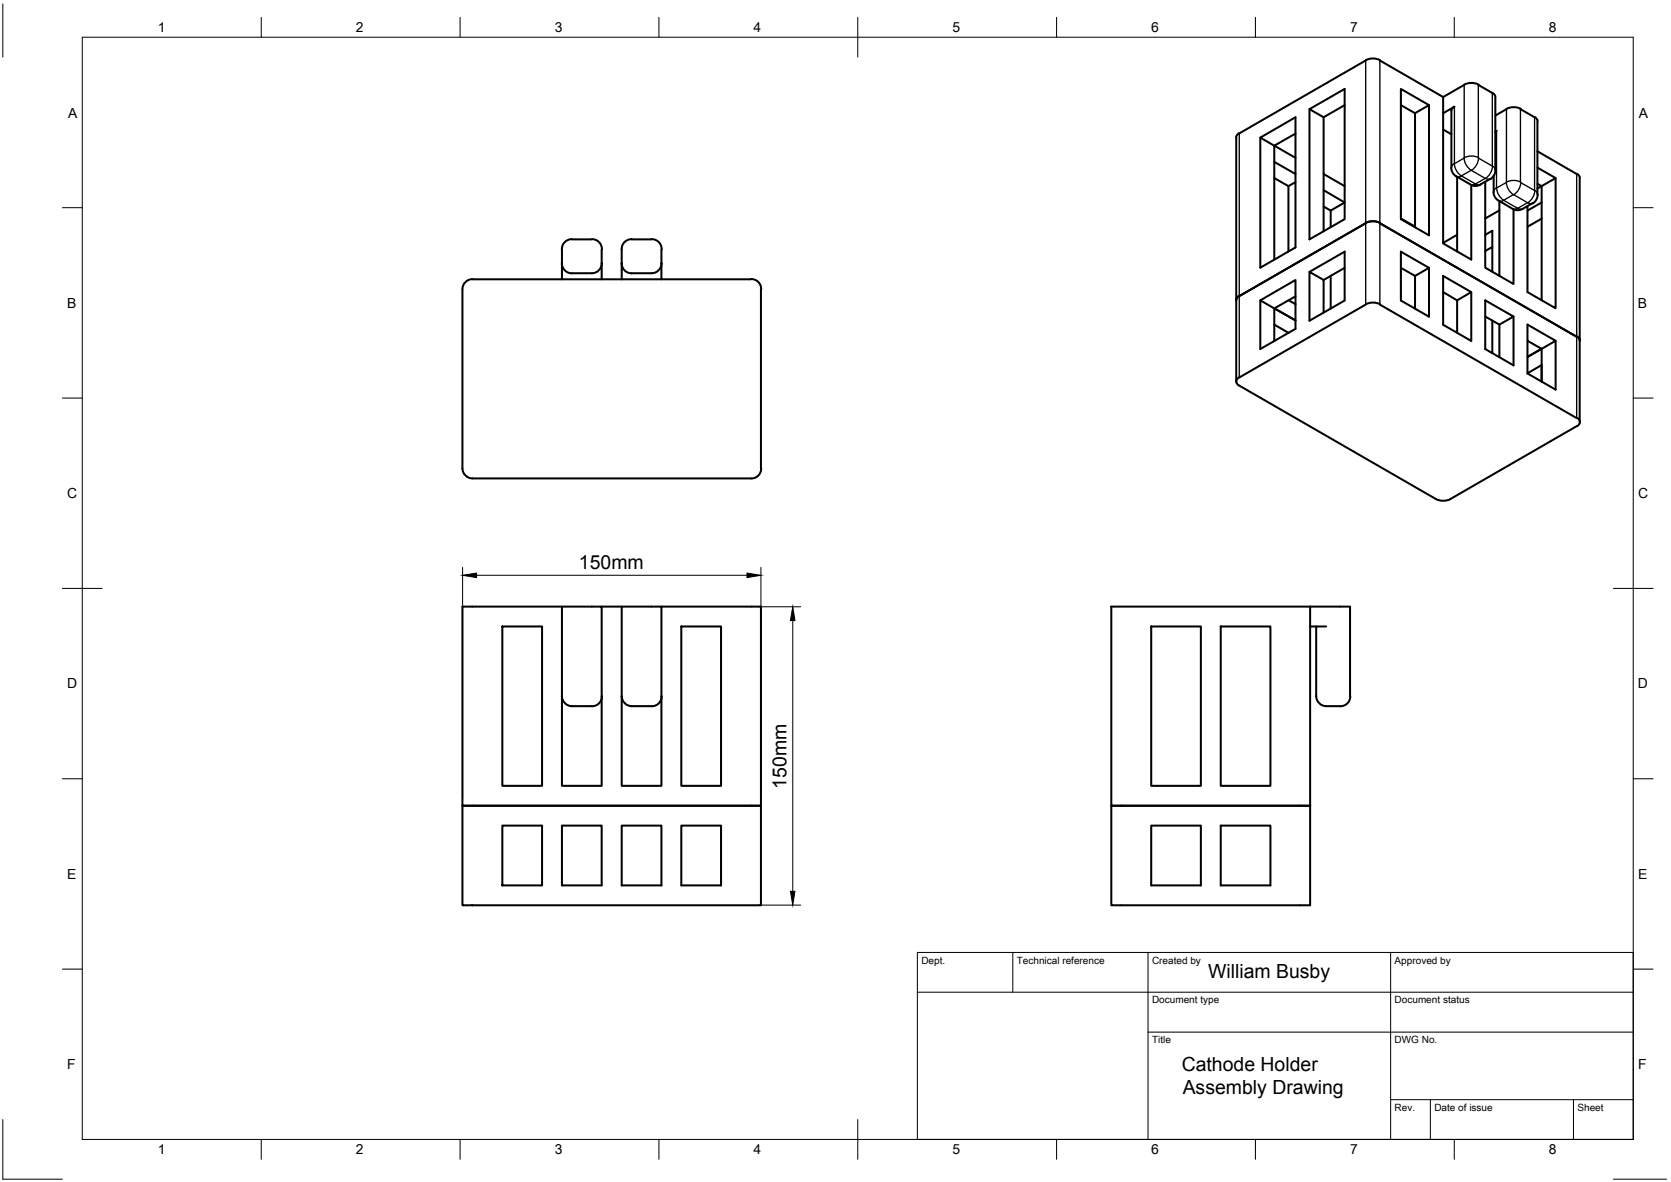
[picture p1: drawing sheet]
<svg xmlns="http://www.w3.org/2000/svg" width="420mm" height="297mm" viewBox="0 0 420 297" stroke-linecap="round" stroke-linejoin="round" font-family="sans-serif">
<!-- layer: MD_Visible -->
<g fill="none" stroke="#000" stroke-width=".51">
<path d="M343.4 15.2l-31.8 18.3M343.4 15.1a3.9 3.9 0 0 1 3.6 0M346.9 15.2l16 9.2v4M310.8 34.5v61.4M311.6 33.5l-.6 .4-.2 .6M316.9 34.6v32.7l8.8-5.1v-32.7l-8.8 5.1 3.5 2v28.6M320.4 36.6l5.3 3.1M325.7 33.6l-5.3 3M329.3 27.4v32.8l8.8-5.1v-32.7l-8.8 5 3.5 2.1v28.6M338.1 26.4l-5.3 3.1M352.2 26.4l3.6 2M355.8 28.4v28.7"/>
<path d="M359.3 26.4l-7.1-4v32.7l7.1 4v-32.7l-3.5 2M362.9 28.4v32.8l7 4v-18.7M362.9 32.6l2 1.1M364.9 27.9v14.3M365.7 26.8l-.6 .5-.2 .5M365.7 26.8l-2.8 1.6M368.2 21.3l-5.3 3.1M368.2 21.3a3.9 3.9 0 0 1 3.6 0M371.7 21.3l3.5 2.1M375.3 23.3l.5 .5 .2 .5M376 24.4v18.4M376.3 32.9l-.3 .2"/>
<path d="M378.8 27.4l-2.8 1.6M378.8 27.4a3.9 3.9 0 0 1 3.6 0M382.3 27.4l3.6 2.1M385.9 29.4l.5 .5 .2 .5M386.6 38l9.8 5.7M386.6 30.5v18.4M320.4 40.7l5.3 3M320.4 44.7l3.6 2.1M325.7 45.8l-1.7 1v16.4M332.8 47.8l5.3 3.1-3.5 2M332.8 51.9l1.8 1M332.8 43.7l5.3 3.1"/>
<path d="M334.6 52.9v4.2M343.4 56.1l-31.8 18.3M343.4 56a3.9 3.9 0 0 1 3.6 0M346.9 56.1l49.5 28.5M352.2 54.9l3.6 2M364.9 42.2a2.59 2.59 0 0 0 1.3 2.1l3.5 2.1M366.4 44.5v18.7M366.4 59l-3.5 2M372.3 46.4a2.51 2.51 0 0 1-2.5 0M373.5 45.7v21.6l7.1 4.1v-18.8M373.5 59l1.7-1v10.3M374.7 45l-2.5 1.4"/>
<path d="M375.5 48.3a2.59 2.59 0 0 0 1.3 2.1l3.6 2.1a2.5 2.5 0 0 0 2.5 0M375.6 44.2v4.1M376 42.7l-.3 1.3-.9 1M377 50.5v18.8M377 52.9l-3.5 2M385.3 51.1l-2.5 1.4M386.6 46.2l1 .6 3.5-2.1v32.8l-7-4.1v-21.6M386.6 42.1l4.5 2.6M386.6 48.9l-.3 1.3-.9 .9M387.6 46.8l-1 .6M387.6 46.8v28.6M387.6 50.9l-3.5 2"/>
<path d="M387.6 54.9l-3.5 2.1M396.5 43.7l.6 .5 .1 .5M397.2 44.7v61.4M118.8 70.2h70M118.8 70.1a2.54 2.54 0 0 0-2.5 2.5v45.1M141.3 66.1a2.52 2.52 0 0 0 2.5 2.6M141.3 62.7v7.5M143.8 68.7h5M143.8 60.2h5M143.8 60.1a2.52 2.52 0 0 0-2.5 2.5M148.8 60.1a2.52 2.52 0 0 1 2.5 2.5M151.3 62.7v7.5"/>
<path d="M151.3 66.1a2.54 2.54 0 0 1-2.5 2.6M156.3 66.1a2.52 2.52 0 0 0 2.5 2.6M156.3 62.7v7.5M158.8 68.7h5M158.8 60.2h5M158.8 60.1a2.52 2.52 0 0 0-2.5 2.5M163.8 60.1a2.52 2.52 0 0 1 2.6 2.5M166.3 62.7v7.5M166.4 66.1a2.54 2.54 0 0 1-2.5 2.6M188.9 70.1a2.5 2.5 0 0 1 2.5 2.6M191.3 72.7v45M311.6 74.4l-.6 .5-.2 .5"/>
<path d="M311.6 74.4l-.6 .4-.2 .6M316.9 75.5l8.8-5.1v12.2l-8.8 5.1v-12.2l3.5 2v8.2M320.4 77.5l5.3 3M324 75.4l1.7 1.1M325.7 74.5l-5.3 3M329.3 68.3l8.8-5.1v12.3l-8.8 5.1v-12.3l3.5 2.1v8.2M334.6 69.3v8.3M338.1 67.3l-5.3 3.1M343.4 76.5l-31.8 18.4M343.4 76.5a3.9 3.9 0 0 1 3.6 0M346.9 76.5l49.5 28.6M352.2 67.3l3.6 2 3.5-2-7.1-4.1v12.3l7.1 4.1v-12.3"/>
<path d="M355.8 69.3v8.3M362.9 73.4l3.5 2.1 3.5-2.1-7-4.1v12.3l7 4.1v-12.3M366.4 75.5v8.2M373.5 79.5l3.5 2.1 3.6-2.1-7.1-4v12.2l7.1 4.1v-12.3M375.2 62.1l-1.7 1M311.6 94.8a1.1 1.1 0 0 0-.8 1.1 1.1 1.1 0 0 0 .8 1M311.6 96.9l49.5 28.5a4.1 4.1 0 0 0 3.6 0M320.4 81.6l3.6 2.1M320.4 85.6v.1M375.2 80.6v8.1M377 81.6v8.1M384.1 85.6l3.5 2.1 3.5-2.1-7-4v12.3l7 4v-12.3"/>
<path d="M387.6 87.7l-3.5 2M387.6 87.7v8.1M387.6 91.7l-3.5 2.1M396.5 84.6l.6 .5 .1 .5M396.5 84.6l.6 .4 .2 .6M116.3 117.7a2.55 2.55 0 0 0 2.5 2.5M191.4 117.7a2.5 2.5 0 0 1-2.5 2.5h-70.1M396.4 107.1l-31.8 18.3M396.5 105a1.1 1.1 0 0 1 .8 1 1.1 1.1 0 0 1-.8 1.1M126.3 157.4h10v40.1h-10zM141.3 152.4h10v45.1h-10zM141.3 152.4h-25v50.1h75v-50.1h-25"/>
<path d="M151.3 152.4h5M156.3 152.4h10v45.1h-10zM171.3 157.4h10v40.1h-10zM289.5 157.4h12.4v40.1h-12.4zM306.9 157.4h12.5v40.1h-12.5zM329.4 152.4h10.1v22.6M329.4 152.4h-50v50.1h2.5M329.4 152.4v50.1M329.4 157.4h4M330.9 157.4v17.5a2.55 2.55 0 0 0 2.6 2.6h3.5M141.3 174.9a2.55 2.55 0 0 0 2.5 2.6M151.3 174.9a2.5 2.5 0 0 1-2.5 2.6h-5"/>
<path d="M156.3 174.9a2.55 2.55 0 0 0 2.6 2.6h4.9a2.46 2.46 0 0 0 2.6-2.6M339.5 174.9a2.5 2.5 0 0 1-2.5 2.6M116.3 202.5h75v25h-75zM126.3 207.5h10v15h-10zM141.3 207.5h10v15h-10zM156.3 207.5h10v15h-10zM171.3 207.5h10v15h-10zM281.9 202.5h47.5M281.9 202.5h-2.5v25h50v-25M289.5 207.5h12.4v15h-12.4zM306.9 207.5h12.5v15h-12.5z"/>
</g>
<!-- layer: MD_Visible Narrow -->
<g fill="none" stroke="#000" stroke-width=".34">
<path d="M343.4 15.2v61.3M346.9 15.2v61.3M311.6 33.5v61.4M368.1 39.7a3.9 3.9 0 0 0 1.8 3.1M368.2 21.3v18.4l-2.5 1.4v-14.3M368.2 39.6a3.7 3.7 0 0 1 3.6 .1 3.9 3.9 0 0 1-1.8 3.1M371.7 21.3v18.4l3.5 2v-18.3M378.8 27.4v18.4l-2.5 1.4v-14.3M382.3 27.4v18.4l3.6 2.1v-18.4M365.7 41.1l-.6 .5-.2 .5M365.7 41.1a4 4 0 0 0 1.8 3.1l-.7 .3-.6-.2M371 46.2l-.7 .3-.6-.1"/>
<path d="M371 46.3l.7 .2 .6-.1M373.5 44.8l-3.6-2-2.5 1.4 3.6 2M373.5 44.8l-2.5 1.4M373.5 44.8l.7 .3 .5-.2M375.3 41.7l.5 .5 .2 .5M375.3 41.7a3.9 3.9 0 0 1-1.8 3.1M376.3 47.2l-.5 .4-.3 .6M376.3 47.2a4 4 0 0 0 1.8 3.1l-.7 .3-.6-.2M378.1 50.3l2.5-1.4 3.5 2-2.5 1.5zM378.8 45.8a3.9 3.9 0 0 0 1.8 3.1M378.8 45.8a3.9 3.9 0 0 1 3.6 0M381.6 52.3l-.6 .3-.6-.1"/>
<path d="M381.7 52.4l.6 .2 .6-.1M382.4 45.8a3.9 3.9 0 0 1-1.8 3.1M384.1 51l.7 .2 .6-.1M386.6 48.9l-.2-.6-.5-.4a3.9 3.9 0 0 1-1.8 3.1M396.4 43.7v61.4"/>
</g>
<!-- layer: BORDER -->
<g fill="none" stroke="#000" stroke-width=".25">
<path d="M.7 1v13.4M20.7 9.4h390v276.9h-390zM65.7 4.4v5M115.7 4.4v5M165.7 4.4v5M215.7 4.4v10M265.7 4.4v5M315.7 4.4v5M365.7 4.4v5M15.7 52.2h5M410.7 52.2h5M15.7 100h5"/>
<path d="M410.7 100h5M15.7 147.9h10M405.7 147.9h10M15.7 195.7h5M410.7 195.7h5M15.7 243.5h5M410.7 243.5h5M.7 281.3v15h15M65.7 286.3v5M115.7 286.3v5M165.7 286.3v5M215.7 281.3v10"/>
<path d="M265.7 286.3v5M315.7 286.3v5M365.7 286.3v5M405.7 296.3h13.3"/>
</g>
<!-- layer: TITLEBLOCK -->
<path d="M230.7 239.4h180v46.9h-180zM254.7 239.4v9.9M288.7 239.4v46.9M349.7 239.4v46.9M230.7 249.3h180M288.7 259.4h122M349.7 276.4h61M359.6 276.4v9.9M395.6 276.4v9.9" fill="none" stroke="#000" stroke-width=".25"/>
<!-- layer: 0 -->
<path d="M116.3 142.6v57.9M119.8 144.6h68M190.8 152.5h10.5M191.3 142.6v57.9M199.3 156v68M190.8 227.5h10.5" fill="none" stroke="#000" stroke-width=".25"/>
<path d="M116.3 144.6l3.5-.6v1.2zM187.8 144l3.5 .6-3.5 .6zM199.3 152.5l.6 3.5h-1.2zM198.7 224h1.2l-.6 3.5z" fill="#000" stroke="#000" stroke-width=".25"/>
<g font-size="4.9">
<text x="145.6" y="143">150mm</text>
<text x="197.8" y="198.2" transform="rotate(-90 197.8 198.2)">150mm</text>
<text x="303.8" y="245.7">William Busby</text>
<text x="297.1" y="269.1">Cathode Holder</text>
<text x="297.4" y="274.9">Assembly Drawing</text>
</g>
<g font-size="3.5">
<text x="39.7" y="8.1">1</text>
<text x="89.5" y="8.1">2</text>
<text x="139.5" y="8.1">3</text>
<text x="189.4" y="8.1">4</text>
<text x="239.5" y="8.1">5</text>
<text x="289.4" y="8.1">6</text>
<text x="339.5" y="8.1">7</text>
<text x="389.5" y="8.1">8</text>
<text x="17.1" y="29.5">A</text>
<text x="412.1" y="29.5">A</text>
<text x="16.9" y="77.3">B</text>
<text x="411.8" y="77.3">B</text>
<text x="16.9" y="125.2">C</text>
<text x="411.9" y="125.2">C</text>
<text x="16.9" y="173">D</text>
<text x="411.8" y="173">D</text>
<text x="16.9" y="220.9">E</text>
<text x="411.9" y="220.9">E</text>
<text x="16.9" y="268.7">F</text>
<text x="411.9" y="268.7">F</text>
<text x="39.7" y="290.1">1</text>
<text x="89.5" y="290.1">2</text>
<text x="139.5" y="290.1">3</text>
<text x="189.4" y="290.1">4</text>
<text x="239.5" y="290.1">5</text>
<text x="289.4" y="290.1">6</text>
<text x="339.5" y="290.1">7</text>
<text x="389.5" y="290.1">8</text>
</g>
<g font-size="2.5">
<text x="231.7" y="242.1">Dept.</text>
<text x="255.7" y="242.1">Technical reference</text>
<text x="289.7" y="242.1">Created by</text>
<text x="350.7" y="242.1">Approved by</text>
<text x="289.7" y="252.1">Document type</text>
<text x="350.7" y="252.1">Document status</text>
<text x="289.7" y="262.2">Title</text>
<text x="350.7" y="262.2">DWG No.</text>
<text x="350.7" y="279.1">Rev.</text>
<text x="360.7" y="279.1">Date of issue</text>
<text x="396.6" y="279.1">Sheet</text>
</g>
</svg>
